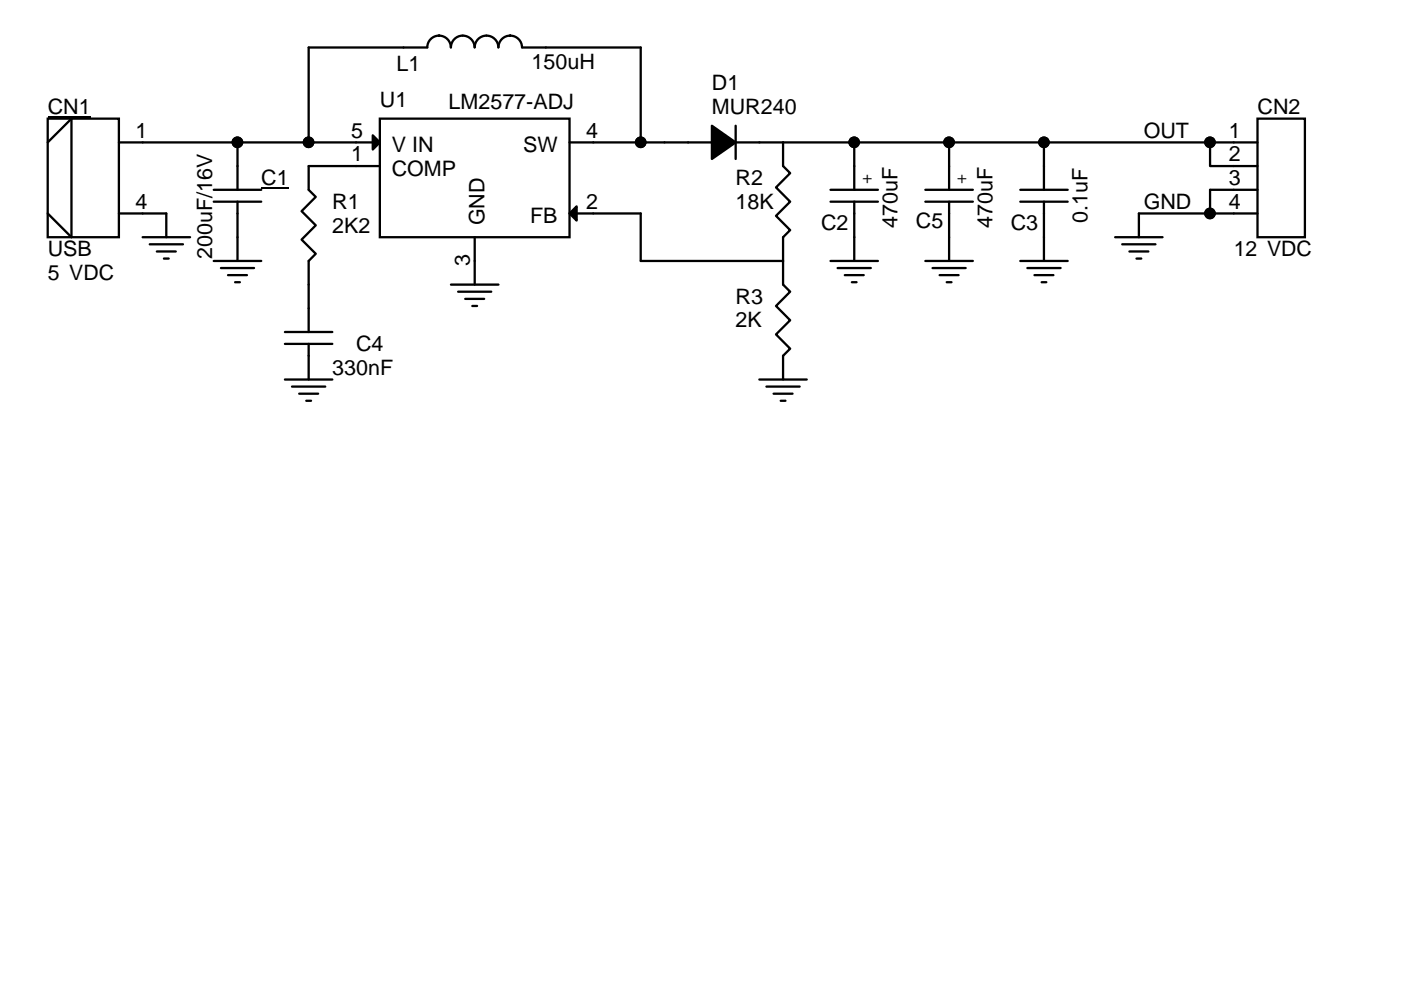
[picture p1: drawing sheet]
<svg xmlns="http://www.w3.org/2000/svg" width="297mm" height="210mm" viewBox="0 0 297 210" stroke-linecap="round" stroke-linejoin="round" font-family="sans-serif">
<g fill="none" stroke="#000" stroke-width=".49">
<path d="M95.6 10.1a2.5 2.5 0 0 0-2.5-2.5 2.49 2.49 0 0 0-2.5 2.5h-25.2v20.1M95.6 10.1a2.51 2.51 0 0 1 2.5-2.5 2.51 2.51 0 0 1 2.5 2.5M100.6 10.1a2.51 2.51 0 0 1 2.6-2.5 2.51 2.51 0 0 1 2.5 2.5M105.7 10.1a2.49 2.49 0 0 1 2.5-2.5h-.1a2.53 2.53 0 0 1 2.6 2.5h25.1v20.1M10.1 25.2h15.1v25.1h-15.1zM10.1 30.2l5.1-5v25.1l-5.1-5M25.2 30.2h25.2M50.4 30.2h15M50.4 30.2v10.1M65.4 30.2h15.1M80.5 25.2h40.3v25.1h-40.3zM80.5 35.2h-15.1v5.1l1.5 1.5-3 3 3 3-3 3 3 3-1.5 1.6v15"/>
<path d="M120.8 30.2h15M150.9 30.2h-15.1M156 26.7v7M156 30.2h10M166 30.2h15.1M166 30.2v5l1.5 1.5-3 3.1 3 3-3 3 3 3-1.5 1.5v5.1M181.1 30.2v10.1M181.1 30.2h20.1M201.2 30.2h20.1M201.2 30.2v10.1M221.3 30.2h35.3M221.3 30.2v10.1"/>
<path d="M256.6 30.2v5h10M256.6 30.2h10M266.6 25.2h10.1v25.1h-10.1zM25.2 45.3h10.1v5M30.2 50.3h10.1M31.7 51.8h7.1M33.2 53.3h4.1M34.8 54.8h1M45.3 55.4h10.1M45.3 40.3h10.1M45.3 42.8h10.1M46.8 56.9h7.1"/>
<path d="M48.3 58.4h4.1M49.8 59.9h1.1M50.4 42.8v12.6M100.6 50.3v10.1M120.8 45.3h15v10.1h30.2M166 55.4v5l1.5 1.5-3 3 3 3-3 3 3 3.1-1.5 1.5v5M176.1 40.3h10M176.1 55.4h10M176.1 42.8h10M177.6 56.9h7M179.1 58.4h4M180.6 59.9h1"/>
<path d="M181.1 42.8v12.6M196.2 55.4h10.1M196.2 40.3h10.1M196.2 42.8h10.1M197.7 56.9h7M199.2 58.4h4M200.7 59.9h1M201.2 42.8v12.6M216.3 40.3h10.1M216.3 42.8h10.1M216.3 55.4h10.1M217.8 56.9h7.1"/>
<path d="M219.3 58.4h4M220.8 59.9h1M221.3 42.8v12.6M236.4 50.3h10.1M237.9 51.8h7.1M239.5 53.3h4M241 54.8h1M256.6 45.3h-15.1v5M256.6 45.3h10M266.6 40.3h-10v5M60.4 70.4h10.1M60.4 72.9h10.1"/>
<path d="M65.4 72.9v7.6M95.6 60.4h10.1M97.1 61.9h7.1M98.6 63.4h4.1M100.1 64.9h1.1M60.4 80.5h10.1M61.9 82h7.1M63.4 83.5h4.1M64.9 85h1.1M161 80.5h10M162.5 82h7M164 83.5h4"/>
<path d="M165.5 85h1"/>
</g>
<g fill="#000" stroke="#000" stroke-width=".49">
<path d="M79 28.7l1.5 1.5-1.5 1.5zM120.8 45.3l1.5-1.5v3z"/>
<path d="M150.9 26.7l5.1 3.5-5.1 3.5z" fill-rule="evenodd"/>
<circle cx="50.3" cy="30.2" r="1"/>
<circle cx="65.4" cy="30.2" r=".99"/>
<circle cx="135.8" cy="30.2" r=".99"/>
<circle cx="181.1" cy="30.2" r=".99"/>
<circle cx="201.2" cy="30.2" r="1"/>
<circle cx="221.3" cy="30.2" r=".99"/>
<circle cx="256.5" cy="30.2" r=".99"/>
<circle cx="256.5" cy="45.3" r=".99"/>
</g>
<path d="M10.1 24.8h9.1M55.4 39.9h5.8" fill="none" stroke="#000" stroke-width=".34"/>
<g font-size="4.5">
<text x="84" y="15.1">L1</text>
<text x="112.7" y="14.6">150uH</text>
<text x="80.5" y="22.7">U1</text>
<text x="95.1" y="23.2">LM2577-ADJ</text>
<text x="150.9" y="19.2">D1</text>
<text x="10.1" y="24.2">CN1</text>
<text x="28.7" y="29.2">1</text>
<text x="74.5" y="29.2">5</text>
<text x="124.3" y="29.2">4</text>
<text x="150.9" y="24.2">MUR240</text>
<text x="242.5" y="29.2">OUT</text>
<text x="260.6" y="29.2">1</text>
<text x="266.6" y="24.2">CN2</text>
<text x="74.5" y="34.2">1</text>
<text x="83.1" y="32.2">V IN</text>
<text x="110.9" y="32.2">SW</text>
<text x="260.6" y="34.2">2</text>
<text x="55.4" y="39.3">C1</text>
<text x="83.1" y="37.3">COMP</text>
<text x="156" y="39.3">R2</text>
<text x="260.6" y="39.2">3</text>
<text x="28.7" y="44.2">4</text>
<text x="70.5" y="44.3">R1</text>
<text x="102.7" y="47.8" transform="rotate(-90 102.7 47.8)">GND</text>
<text x="112.4" y="47.3">FB</text>
<text x="124.3" y="44.2">2</text>
<text x="156" y="44.3">18K</text>
<text x="230.5" y="47.3" transform="rotate(-90 230.5 47.3)">0.1uF</text>
<text x="242.5" y="44.3">GND</text>
<text x="260.6" y="44.2">4</text>
<text x="70.5" y="49.3">2K2</text>
<text x="174.1" y="48.8">C2</text>
<text x="190.3" y="48.3" transform="rotate(-90 190.3 48.3)">470uF</text>
<text x="194.2" y="48.3">C5</text>
<text x="210.4" y="48.3" transform="rotate(-90 210.4 48.3)">470uF</text>
<text x="214.3" y="48.8">C3</text>
<text x="10.1" y="59.4">5 VDC</text>
<text x="10.1" y="54.4">USB</text>
<text x="45" y="54.8" transform="rotate(-90 45 54.8)">200uF/16V</text>
<text x="99.6" y="56.4" transform="rotate(-90 99.6 56.4)">3</text>
<text x="261.6" y="54.4">12 VDC</text>
<text x="156" y="64.4">R3</text>
<text x="156" y="69.4">2K</text>
<text x="75.5" y="74.5">C4</text>
<text x="70.5" y="79.5">330nF</text>
</g>
<g font-size="4.2">
<text x="182.6" y="39.1">+</text>
<text x="202.7" y="39.1">+</text>
</g>
</svg>
